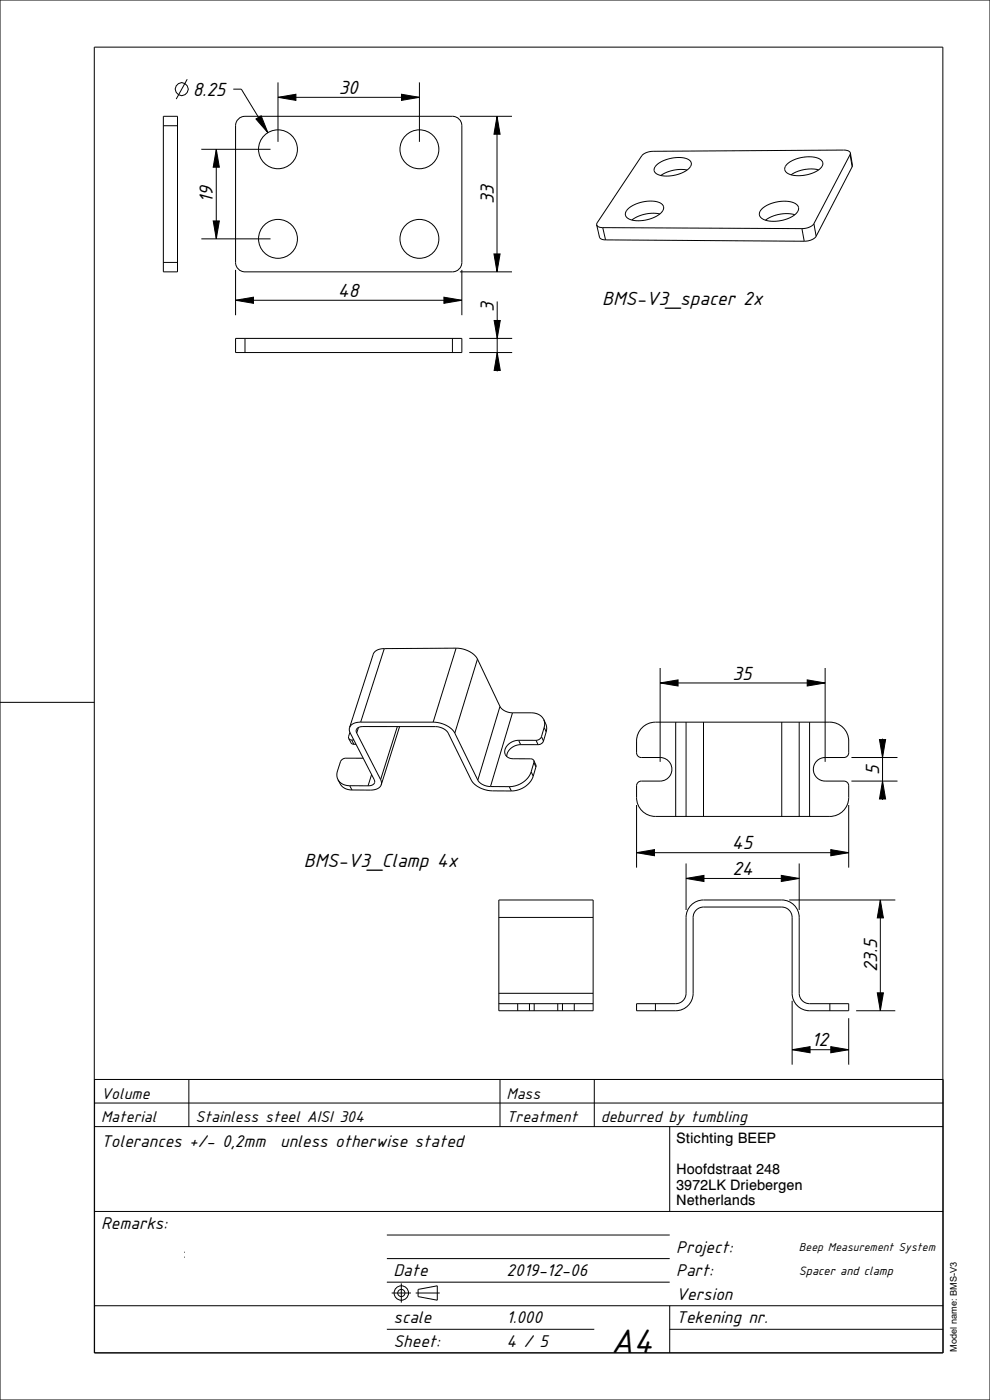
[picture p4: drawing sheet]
<svg xmlns="http://www.w3.org/2000/svg" width="210mm" height="297mm" viewBox="0 0 210 297" stroke-linecap="round" stroke-linejoin="round" font-family="sans-serif">
<g fill="none" stroke="#000" stroke-width=".21">
<path d="M0 0h210v297h-210zM39.7 16.8l-2.3 4.2M49.5 18.9h1.7l5.6 9.3M59 17.5v12.6M85.2 20l3.8 .6-3.8 .7zM89 17.5v12.6M34.7 24.7h3v33h-3zM34.7 26.7h3M42.7 31.7h14.7M45.9 31.7l.6 3.8h-1.3zM45.9 31.7v19M50.6 25.3l.8-.6h.6h44a2 2 0 0 1 2 2v29a2 2 0 0 1-2 2h-44a2 2 0 0 1-2-2v-29v-.6z"/>
<path d="M54.3 25.2l1.1-.6 1.4 3.6zM59 20.6l3.8-.6v1.3zM59 20.6h30M97.5 24.7h11.1M105.4 24.7l.7 3.8h-1.3zM105.4 24.7v33M139.3 35a6.9 6.9 0 0 1 6.9-1 1.15 1.15 0 0 1-.3 1.9 7.1 7.1 0 0 1-6.6 1 1.08 1.08 0 0 1 0-1.9zM145.7 36.1a7.7 7.7 0 0 0-5.5 1.1M166.9 34.9a7 7 0 0 1 7.1-1.1 1.15 1.15 0 0 1-.1 2 7 7 0 0 1-7 .9 1.09 1.09 0 0 1 0-1.8zM173.7 36a7.6 7.6 0 0 0-5.9 1.1M180.3 32.8l-7.7 14.6M180.3 32.8l.5 2.6"/>
<path d="M180.4 32.5l-.4-.5-1.1-.2-40.4 .3-1 .1-.9 .4-.5 .4-9.4 14.3-.1 .4M180.4 32.5l-.1 .3M180.4 32.5l.4 2.9M180.8 35.4l-7.7 14.7M34.7 55.7h3M42.7 50.7h14.7M45.2 46.9h1.3l-.6 3.8zM50 57.3v9.6M97.5 57.7h11.1M98 57.3v9.6M104.8 53.9h1.3l-.7 3.8zM126.6 47.7l.4 .4 .9 .2"/>
<path d="M126.6 47.7l.6 2.7 .5 .4 .7 .1M127.9 48.3l.5 2.6M127.9 48.3l42.2 .2M128.4 50.9l42.2 .3M133.2 44.3a7.1 7.1 0 0 1 7-1.2 1.23 1.23 0 0 1 .6 1.2 1.23 1.23 0 0 1-.8 1.1 7.1 7.1 0 0 1-6.8 .9 1.17 1.17 0 0 1 0-2zM140 45.4a7.6 7.6 0 0 0-6 1.3M161.6 44.4a7 7 0 0 1 7.3-1.1 1.25 1.25 0 0 1-.2 2.1 7 7 0 0 1-7.1 .9 1.19 1.19 0 0 1 0-1.9zM168.6 45.6a7.6 7.6 0 0 0-6.2 1.1M170.1 48.5l.5 2.7M172.6 47.4l-.9 .8-1.6 .3M172.6 47.4l.5 2.7M173.1 50.1l-.9 .8-1.6 .3"/>
<path d="M50 63.7l3.8-.7v1.3zM50 71.8h48v3h-48zM50 63.7h48M52 71.8v3M94.2 63l3.8 .7-3.8 .6zM96 71.8v3M99.5 74.8h9.1M99.5 71.8h9.1M104.8 68h1.3l-.6 3.8zM105.5 74.8l.6 3.8h-1.3zM105.5 64v14.8M81.5 137.6l-1.5 .3-.8 .8-5.1 15.7"/>
<path d="M81.5 137.6l-5 15.6M96.7 137.5a5.3 5.3 0 0 1 4.6 2.3M96.7 137.5l-4.8 15.7M96.7 137.5l-15.2 .1M101.3 139.8l-4.8 15.7M101.3 139.8l4.8 10.1M0 149h20M74 156.7l.5 1 .6 .2M74 156.7l.6 .3M74.1 154.4v.5l.2 .6 5.1 9.9a1.01 1.01 0 0 1-.2 1.1 1.01 1.01 0 0 1-1.1 .2M74.2 155.4l-.3 .9 .1 .4M74.6 157l.5 .9"/>
<path d="M74.6 157h.5M75.1 157.9h.4M75.7 155.5a.96 .96 0 0 1 .1-1 .96 .96 0 0 1 1-.4h15.5l1.7 .4 .6 .4 .5 .6 4.9 10a5.4 5.4 0 0 0 4.5 2.3h4M75.7 155.5l5 9.9M76 154.3l-.3 1.2M76.5 153.2l-1.5 .3-.6 .4-.3 .5M76.5 153.2h15.4M84.3 154.1l-3.6 11.3M84.8 154.1l-3.9 12.4M91.9 153.2a5.4 5.4 0 0 1 4.6 2.3M96.5 155.5l4.9 10M106.1 149.9a3.1 3.1 0 0 0 2.6 1.3"/>
<path d="M106.1 149.9l-4.7 15.6M108.7 151.2h4a2.82 2.82 0 0 1 2.6 1.4M108.7 151.2l-4.7 15.7M110 157a2.59 2.59 0 0 0-2.8 3.1 1.73 1.73 0 0 0 1.7 .9h3.8l.5 .3M110 157l3.7 .1M110 157l.4 1M110.4 158a2.86 2.86 0 0 0-2.9 2.5M110.4 158h3.7M113.7 157.1l.4 .9M114.9 156.3l-.5 .5-.7 .3M114.9 156.3l.4 .9M115.3 157.2l-.4 .6-.8 .2"/>
<path d="M115.3 152.6l.2 .8-.1 .9M115.3 152.6l.6 1.5v1.1M115.4 154.3l.5 .9M115.4 154.3l-.5 2M115.9 155.2l-.6 2M136.2 154.4a4 4 0 0 1 2.8-1.2h37a4 4 0 0 1 4 4v2.5a1 1 0 0 1-1 1h-4a2.5 2.5 0 0 0-2.5 2.5 2.5 2.5 0 0 0 2.5 2.5h4a1 1 0 0 1 1 1 6.6 6.6 0 0 1-.7 4.7 4 4 0 0 1-3.3 1.8h-37a4 4 0 0 1-4-4v-2.5a1 1 0 0 1 1-1h4a2.5 2.5 0 0 0 2.5-2.5 2.5 2.5 0 0 0-2.5-2.5h-4a1 1 0 0 1-1-1 6.6 6.6 0 0 1 .7-4.7zM140 144.9l3.8-.7v1.3zM140 141.7v19.9M140 144.9h35M143.3 153.2v20M145.5 153.2v20M149.2 153.2v20"/>
<path d="M165.8 153.2v20M169.5 153.2v20M171.2 144.2l3.8 .7-3.8 .6zM171.7 153.2v20M175 141.7v19.9M186.6 156.9h1.3l-.7 3.8zM187.2 156.7v13M71.7 165.4l.5 .9a2.69 2.69 0 0 0 2.5 1.3M71.7 165.4a2.69 2.69 0 0 0 2.5 1.3M74.2 166.7l.5 .9M74.2 166.7h3.9M77 160.9l-3.8-.1-.7 .3-.3 .5-.7 2.3v.8l.2 .7"/>
<path d="M78.8 164.3l-.7 2.4M80.7 165.4l.2 1.1M80.9 166.5a2.18 2.18 0 0 1-2.4 1.1h-3.8M101.4 165.5a3.2 3.2 0 0 0 2.6 1.4M104 166.9h4M108 166.9l.5 .9M112.7 163.7a5 5 0 0 1-4.7 3.2M112.7 163.7l.4 1M113.1 164.7a4.9 4.9 0 0 1-4.6 3.1M113.2 161.3v.5M113.2 161.3l.5 1v.4M113.2 161.8l.5 .9"/>
<path d="M113.2 161.8l-.5 1.9M113.7 162.7l-.6 2M135 170.8v13.3M180 170.8v13.3M180.6 165.7h9.8M180.6 160.7h9.8M187.2 165.7l.7 3.8h-1.3zM105.8 190.9h20v23.5h-20zM105.8 194.6h20M135 180.9l3.8-.7v1.3zM135 180.9h45M145.5 186.4l3.8-.7v1.3z"/>
<path d="M145.5 183.2v9.8M145.5 186.4h24M146.6 192a3.7 3.7 0 0 1 2.6-1.1h16.6a3.7 3.7 0 0 1 3.7 3.7v16.1a2.2 2.2 0 0 0 2.2 2.2h8.3v1.5h-8.3a3.7 3.7 0 0 1-3.7-3.7v-16.1a2.2 2.2 0 0 0-2.2-2.2h-16.6a2.2 2.2 0 0 0-2.2 2.2v16.1a3.7 3.7 0 0 1-3.7 3.7h-8.3v-1.5h8.3a2.2 2.2 0 0 0 2.2-2.2v-16.1a3.7 3.7 0 0 1 1.1-2.6zM165.7 185.7l3.8 .7-3.8 .6zM167.4 190.9h22.5M169.5 183.2v9.8M176.2 180.2l3.8 .7-3.8 .6zM186.7 190.9l.7 3.8h-1.3zM186.7 190.9v23.5M105.8 212.9h20M105.8 210.7h20M109.8 212.9v1.5"/>
<path d="M112.3 212.9v1.5M113.3 212.9v1.5M118.3 212.9v1.5M119.3 212.9v1.5M121.8 212.9v1.5M139 212.9v1.5M168 212.3v13.6M176 212.9v1.5M180 216v9.9M181.6 214.4h8.3M186.1 210.6h1.3l-.7 3.8zM20.1 234h180"/>
<path d="M20.1 239h180M40.1 229v10M106.1 229v10M126.1 229v10M142.1 239v18M168 222.7l3.8-.7v1.3zM168 222.7h12M176.2 222l3.8 .7-3.8 .6zM20.1 257h180M20.1 277h180M39.1 266.7h.1M39.1 265.7h.1"/>
<path d="M82.1 262h60M82.1 267h60M82.1 272h60M83.1 274.3h4.1M85.1 272.3v4M88.2 274.3h5.1M88.7 273.5l4.1-.7v3l-4.1-.7zM142.1 277v10M82.1 282h44M142.1 282h58M200 287v-277h-180v277h180.1v-58h-180v58"/>
<circle cx="38.5" cy="18.9" r="1.37"/>
<circle cx="59" cy="31.7" r="4.1"/>
<circle cx="89" cy="31.7" r="4.1"/>
<circle cx="59" cy="50.7" r="4.1"/>
<circle cx="89" cy="50.7" r="4.1"/>
<circle cx="85.1" cy="274.3" r="1.53"/>
<circle cx="85.1" cy="274.3" r=".76"/>
</g>
<g fill="#000">
<path d="M45.9 31.7l.6 3.8h-1.3zM54.3 25.2l1.1-.6 1.4 3.6zM59 20.6l3.8-.6v1.3zM85.2 20l3.8 .6-3.8 .7zM105.4 24.7l.7 3.8h-1.3zM45.2 46.9h1.3l-.6 3.8zM104.8 53.9h1.3l-.7 3.8zM50 63.7l3.8-.7v1.3zM94.2 63l3.8 .7-3.8 .6zM104.8 68h1.3l-.6 3.8zM105.5 74.8l.6 3.8h-1.3zM140 144.9l3.8-.7v1.3z"/>
<path d="M171.2 144.2l3.8 .7-3.8 .6zM187.2 165.7l.7 3.8h-1.3zM186.6 156.9h1.3l-.7 3.8zM135 180.9l3.8-.7v1.3zM145.5 186.4l3.8-.7v1.3zM165.7 185.7l3.8 .7-3.8 .6zM176.2 180.2l3.8 .7-3.8 .6zM186.7 190.9l.7 3.8h-1.3zM186.1 210.6h1.3l-.7 3.8zM168 222.7l3.8-.7v1.3zM176.2 222l3.8 .7-3.8 .6z"/>
</g>
<text font-size="7.8" x="129.6" y="287">A4</text>
<g font-size="4.4">
<text x="40.9" y="20.3">8.25</text>
<text x="71.8" y="19.9">30</text>
<text x="45.2" y="43" transform="rotate(-90 45.2 43)">19</text>
<text x="104.7" y="43.3" transform="rotate(-90 104.7 43.3)">33</text>
<text x="71.7" y="63">48</text>
<text x="127.7" y="64.6">BMS-V3_spacer 2x</text>
<text x="104.8" y="66.3" transform="rotate(-90 104.8 66.3)">3</text>
<text x="155.4" y="144.2">35</text>
<text x="186.5" y="164.3" transform="rotate(-90 186.5 164.3)">5</text>
<text x="64.5" y="183.8">BMS-V3_Clamp 4x</text>
<text x="155.2" y="180.2">45</text>
<text x="155.4" y="185.7">24</text>
<text x="186" y="206.3" transform="rotate(-90 186 206.3)">23.5</text>
<text x="172.1" y="222">12</text>
</g>
<g font-size="3.9">
<text x="21.5" y="243.3">Tolerances +/- 0,2mm</text>
<text x="59.4" y="243.3">unless otherwise stated</text>
<text x="21.5" y="260.8">Remarks:</text>
<text x="143.5" y="265.8">Project:</text>
<text x="83.5" y="270.8">Date</text>
<text x="107.5" y="270.8">2019-12-06</text>
<text x="143.5" y="270.8">Part:</text>
<text x="143.5" y="275.8">Version</text>
<text x="83.5" y="280.8">scale</text>
<text x="107.5" y="280.8">1.000</text>
<text x="143.5" y="280.8">Tekening nr.</text>
<text x="83.5" y="285.8">Sheet:</text>
<text x="107.5" y="285.8">4 / 5</text>
</g>
<g font-size="3.6">
<text x="21.5" y="233.1">Volume</text>
<text x="107.5" y="233.1">Mass</text>
<text x="21.5" y="238.1">Material</text>
<text x="41.5" y="238.1">Stainless steel AISI 304</text>
<text x="107.5" y="238.1">Treatment</text>
<text x="127.5" y="238.1">deburred by tumbling</text>
</g>
<g font-size="3.1">
<text x="143.5" y="242.5">Stichting BEEP</text>
<text x="143.5" y="249.1">Hoofdstraat 248</text>
<text x="143.5" y="252.4">3972LK Driebergen</text>
<text x="143.5" y="255.7">Netherlands</text>
</g>
<text font-size="2.8" x="169.5" y="270.4">Spacer and clamp</text>
<text font-size="2.6" x="169.5" y="265.4">Beep Measurement System</text>
<text font-size="2" x="203" y="286.8" transform="rotate(-90 203 286.8)">Model name: BMS-V3</text>
</svg>
